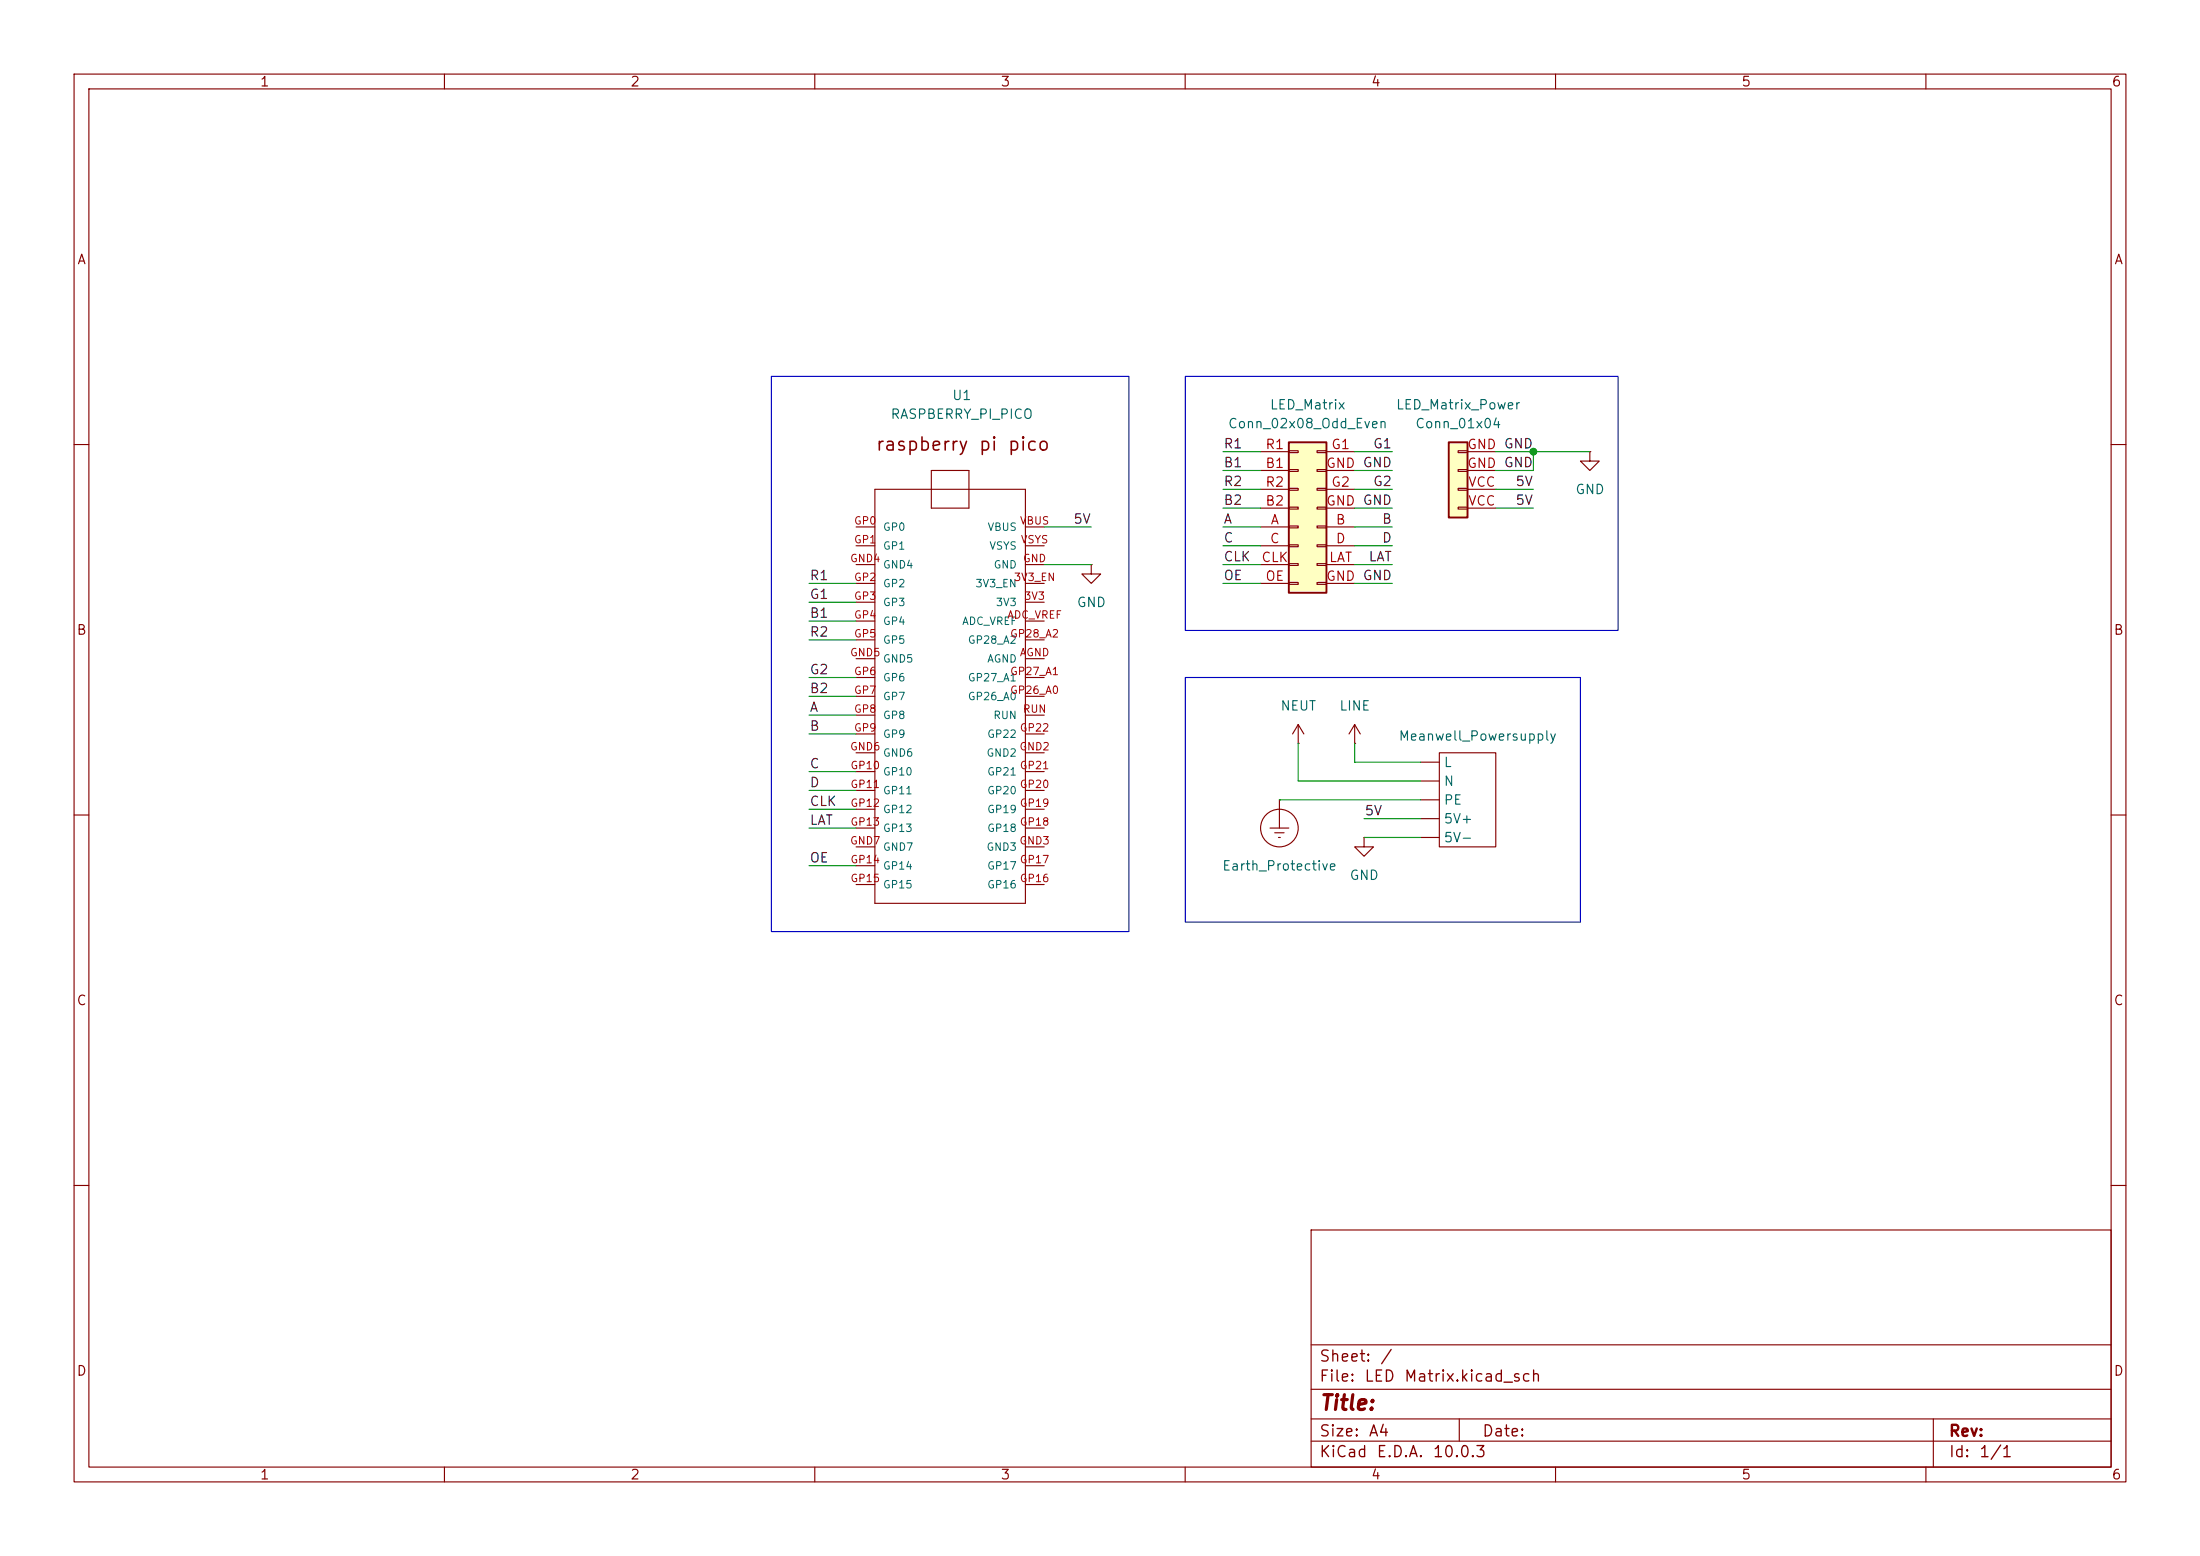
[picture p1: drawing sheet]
<svg xmlns="http://www.w3.org/2000/svg" width="297mm" height="210mm" viewBox="0 0 297 210" stroke-linecap="round" stroke-linejoin="round" font-family="sans-serif">
<g fill="none" stroke="#840000" stroke-width=".15">
<path d="M10 10h277v190h-277zM12 12h273v186h-273zM60 10v2M110 10v2M160 10v2M210 10v2M260 10v2M10 60h2M285 60h2M182.9 97.8l-.8 1.3M182.9 97.8l.7 1.3M182.9 97.8v2.5"/>
<path d="M10 110h2M182.9 100.3h.1M285 110h2M10 160h2M177 166h108v32h-108zM285 160h2M60 198v2M110 198v2M160 198v2M177 194.5h108M177 191.5h108M177 187.5h108"/>
<path d="M177 181.5h108M197 191.5v3M210 198v2M260 198v2M261 191.5v6.5"/>
</g>
<path d="M195.6 59.7h2.5v10.2h-2.5z" fill="#ffffc2"/>
<path d="M195.6 59.7h2.5v10.2h-2.5z" fill="none" stroke="#840000" stroke-width=".25"/>
<path d="M147.3 76.2v1.3h1.3l-1.3 1.2-1.3-1.2h1.3M147.3 76.2h.1M196.8 68.5h1.3v.2h-1.3zM196.8 65.9h1.3v.3h-1.3zM196.8 63.4h1.3v.2h-1.3zM196.8 60.8h1.3v.3h-1.3zM198.1 63.5h3.8M198.1 61h3.8M198.1 68.6h3.8M198.1 66h3.8" fill="none" stroke="#840000" stroke-width=".15"/>
<path d="M174 59.7h5.1v20.3h-5.1z" fill="#ffffc2"/>
<path d="M174 59.7h5.1v20.3h-5.1z" fill="none" stroke="#840000" stroke-width=".25"/>
<g fill="none" stroke="#840000" stroke-width=".15">
<path d="M115.6 71.1h2.5M115.6 73.7h2.5M115.6 76.2h2.5M115.6 78.7h2.5M118.1 66h20.3v55.9h-20.3zM125.7 63.5h5.1v5.1h-5.1zM138.4 71.1h2.6M138.4 73.7h2.6M138.4 76.2h2.6M138.4 78.7h2.6M170.2 71.1h3.8M170.2 63.5h3.8"/>
<path d="M170.2 68.6h3.8M170.2 73.7h3.8M170.2 76.2h3.8M170.2 61h3.8M170.2 66h3.8M170.2 78.7h3.8M174 60.8h1.3v.3h-1.3zM174 63.4h1.3v.2h-1.3zM174 65.9h1.3v.3h-1.3zM174 68.5h1.3v.2h-1.3zM174 71h1.3v.2h-1.3zM174 73.5h1.3v.3h-1.3z"/>
<path d="M174 76.1h1.3v.2h-1.3zM174 78.6h1.3v.3h-1.3zM177.8 60.8h1.3v.3h-1.3zM177.8 63.4h1.3v.2h-1.3zM177.8 65.9h1.3v.3h-1.3zM177.8 68.5h1.3v.2h-1.3zM177.8 71h1.3v.2h-1.3zM177.8 73.5h1.3v.3h-1.3zM177.8 76.1h1.3v.2h-1.3zM177.8 78.6h1.3v.3h-1.3zM179.1 71.1h3.8M179.1 63.5h3.8"/>
<path d="M179.1 68.6h3.8M179.1 73.7h3.8M179.1 76.2h3.8M179.1 61h3.8M179.1 66h3.8M179.1 78.7h3.8M214.6 61v1.2h1.3l-1.3 1.3-1.2-1.3h1.2M214.6 61h.1M115.6 81.3h2.5M115.6 83.8h2.5M115.6 88.9h2.5M115.6 86.4h2.5"/>
<path d="M115.6 91.4h2.5M115.6 94h2.5M115.6 96.5h2.5M115.6 99.1h2.5M138.4 81.3h2.6M138.4 83.8h2.6M138.4 88.9h2.6M138.4 86.4h2.6M138.4 91.4h2.6M138.4 94h2.6M138.4 96.5h2.6M138.4 99.1h2.6"/>
<path d="M175.3 97.8l-.8 1.3M175.3 97.8l.7 1.3M175.3 97.8v2.5M115.6 101.6h2.5M115.6 114.3h2.5M115.6 104.1h2.5M115.6 106.7h2.5M115.6 109.2h2.5M115.6 111.8h2.5M115.6 116.8h2.5M115.6 119.4h2.5M138.4 101.6h2.6"/>
<path d="M138.4 114.3h2.6M138.4 104.1h2.6M138.4 106.7h2.6M138.4 109.2h2.6M138.4 111.8h2.6M138.4 116.8h2.6M138.4 119.4h2.6M171.4 111.8h2.6M172.1 112.4h1.3M172.6 113h.2M172.7 108h.1M172.7 108v3.8"/>
<path d="M175.3 100.3h.1M184.1 113v1.3h1.3l-1.3 1.3-1.2-1.3h1.2M184.1 113h.1M191.8 102.9h2.5M191.8 105.4h2.5M191.8 108h2.5M191.8 110.5h2.5M191.8 113h2.5M194.3 101.6h7.6v12.7h-7.6z"/>
<circle cx="172.7" cy="111.8" r="2.54"/>
</g>
<g fill="none" stroke="#009600" stroke-width=".15">
<path d="M109.2 78.7h6.4M141 71.1h6.3M141 76.2h6.3M165.1 66h5.1M165.1 71.1h5.1M165.1 78.7h5.1M165.1 61h5.1M165.1 63.5h5.1M165.1 73.7h5.1M165.1 68.6h5.1M165.1 76.2h5.1M182.9 66h5.1"/>
<path d="M182.9 71.1h5.1M182.9 78.7h5.1M182.9 61h5.1M182.9 63.5h5.1M182.9 73.7h5.1M182.9 68.6h5.1M182.9 76.2h5.1M201.9 66h5.1M201.9 61h12.7M201.9 68.6h5.1M207 61v2.5h-5.1M109.2 99.1h6.4"/>
<path d="M109.2 96.5h6.4M109.2 91.4h6.4M109.2 83.8h6.4M109.2 81.3h6.4M109.2 86.4h6.4M109.2 94h6.4M109.2 106.7h6.4M109.2 104.1h6.4M109.2 109.2h6.4M109.2 111.8h6.4M109.2 116.8h6.4M172.7 108h19.1"/>
<path d="M175.3 100.3v5.1h16.5M182.9 100.3v2.6h8.9M184.1 113h7.7M184.1 110.5h7.7"/>
</g>
<path d="M104.1 50.8h48.3v74.9h-48.3zM160 50.8h58.4v34.3h-58.4zM160 91.4h53.4v33.1h-53.4z" fill="none" stroke="#0000c2" stroke-width=".15"/>
<circle cx="207" cy="61" r=".46" fill="#009600" stroke="#009600" stroke-width=".14"/>
<text font-size="2" fill="#840000" x="178" y="190.8">Title:</text>
<text font-size="1.8" fill="#840000" x="118.1" y="61.3">raspberry pi pico</text>
<g font-size="1.5" fill="#840000">
<text x="178" y="184.2">Sheet:</text>
<text x="186.2" y="184.2">/</text>
<text x="178" y="186.9">File:</text>
<text x="184.1" y="186.9">LED</text>
<text x="189.5" y="186.9">Matrix.kicad_sch</text>
<text x="178" y="197.1">KiCad</text>
<text x="178" y="194.3">Size:</text>
<text x="184.7" y="194.3">A4</text>
<text x="185.7" y="197.1">E.D.A.</text>
<text x="193.3" y="197.1">10.0.3</text>
<text x="200" y="194.3">Date:</text>
<text x="263" y="194.3">Rev:</text>
<text x="263" y="197.1">Id:</text>
<text x="267.1" y="197.1">1/1</text>
</g>
<g font-size="1.3" fill="#840000">
<text x="35" y="12">1</text>
<text x="85" y="12">2</text>
<text x="135" y="12">3</text>
<text x="185" y="12">4</text>
<text x="235" y="12">5</text>
<text x="285" y="12">6</text>
<text x="10.3" y="36">A</text>
<text x="285.3" y="36">A</text>
<text x="10.3" y="86">B</text>
<text x="285.3" y="86">B</text>
<text x="10.3" y="136">C</text>
<text x="285.3" y="136">C</text>
<text x="10.3" y="186">D</text>
<text x="285.3" y="186">D</text>
<text x="35" y="200">1</text>
<text x="85" y="200">2</text>
<text x="135" y="200">3</text>
<text x="185" y="200">4</text>
<text x="235" y="200">5</text>
<text x="285" y="200">6</text>
</g>
<g font-size="1.3" fill="#006464">
<text x="120.1" y="56.9">RASPBERRY_PI_PICO</text>
<text x="128.5" y="54.3">U1</text>
<text x="165.7" y="58.1">Conn_02x08_Odd_Even</text>
<text x="171.3" y="55.6">LED_Matrix</text>
<text x="188.4" y="55.6">LED_Matrix_Power</text>
<text x="191" y="58.1">Conn_01x04</text>
<text x="212.6" y="67">GND</text>
<text x="145.3" y="82.3">GND</text>
<text x="172.8" y="96.2">NEUT</text>
<text x="180.7" y="96.2">LINE</text>
<text x="188.7" y="100.3">Meanwell_Powersupply</text>
<text x="194.8" y="103.8">L</text>
<text x="194.8" y="106.4">N</text>
<text x="194.8" y="108.9">PE</text>
<text x="194.8" y="111.5">5V+</text>
<text x="164.9" y="117.8">Earth_Protective</text>
<text x="182.1" y="119.1">GND</text>
<text x="194.8" y="114">5V-</text>
</g>
<g font-size="1.3" fill="#0f0f0f">
<text x="165.1" y="63.4">B1</text>
<text x="165.1" y="65.9">R2</text>
<text x="165.1" y="60.8">R1</text>
<text x="185.3" y="60.8">G1</text>
<text x="185.3" y="65.9">G2</text>
<text x="204.5" y="65.9">5V</text>
<text x="144.8" y="71">5V</text>
<text x="165.1" y="68.5">B2</text>
<text x="165.1" y="71">A</text>
<text x="186.5" y="71">B</text>
<text x="204.5" y="68.5">5V</text>
<text x="165.1" y="73.5">C</text>
<text x="165.1" y="76.1">CLK</text>
<text x="184.7" y="76.1">LAT</text>
<text x="186.5" y="73.5">D</text>
<text x="109.2" y="81.2">G1</text>
<text x="109.2" y="78.6">R1</text>
<text x="109.2" y="83.7">B1</text>
<text x="165.1" y="78.6">OE</text>
<text x="109.2" y="86.2">R2</text>
<text x="109.2" y="91.3">G2</text>
<text x="109.2" y="93.9">B2</text>
<text x="109.2" y="98.9">B</text>
<text x="109.2" y="96.4">A</text>
<text x="109.2" y="104">C</text>
<text x="109.2" y="106.6">D</text>
<text x="109.2" y="111.6">LAT</text>
<text x="109.2" y="109.1">CLK</text>
<text x="184.1" y="110.4">5V</text>
<text x="109.2" y="116.7">OE</text>
</g>
<g font-size="1.3" fill="#a90000">
<text x="170.7" y="63.5">B1</text>
<text x="170.7" y="60.9">R1</text>
<text x="178.9" y="63.5">GND GND</text>
<text x="179.6" y="60.9">G1</text>
<text x="198" y="63.5">GND GND</text>
<text x="198" y="60.9">GND GND</text>
<text x="170.7" y="68.6">B2</text>
<text x="170.7" y="66">R2</text>
<text x="171.4" y="71.1">A</text>
<text x="178.9" y="68.6">GND GND</text>
<text x="179.6" y="66">G2</text>
<text x="180.2" y="71.1">B</text>
<text x="198.1" y="68.6">VCC</text>
<text x="198.1" y="66">VCC</text>
<text x="170.2" y="76.2">CLK</text>
<text x="171.3" y="73.6">C</text>
<text x="179.3" y="76.2">LAT</text>
<text x="180.2" y="73.6">D</text>
<text x="170.7" y="78.7">OE</text>
<text x="178.9" y="78.7">GND GND</text>
</g>
<g font-size="1" fill="#a90000">
<text x="115.2" y="71">GP0</text>
<text x="137.6" y="71">VBUS</text>
<text x="114.7" y="76.1">GND4</text>
<text x="115.2" y="73.6">GP1</text>
<text x="137.7" y="73.6">VSYS</text>
<text x="138" y="76.1">GND</text>
<text x="115.2" y="78.7">GP2</text>
<text x="115.2" y="81.2">GP3</text>
<text x="115.2" y="83.7">GP4</text>
<text x="135.9" y="83.7">ADC_VREF</text>
<text x="136.8" y="78.7">3V3_EN</text>
<text x="138.2" y="81.2">3V3</text>
<text x="114.7" y="88.8">GND5</text>
<text x="115.2" y="86.3">GP5</text>
<text x="136.3" y="86.3">GP28_A2</text>
<text x="137.6" y="88.8">AGND</text>
<text x="115.2" y="91.4">GP6</text>
<text x="115.2" y="93.9">GP7</text>
<text x="136.3" y="93.9">GP26_A0</text>
<text x="136.3" y="91.4">GP27_A1</text>
<text x="114.7" y="101.5">GND6</text>
<text x="115.2" y="96.4">GP8</text>
<text x="115.2" y="99">GP9</text>
<text x="137.5" y="101.5">GND2</text>
<text x="137.6" y="99">GP22</text>
<text x="138" y="96.4">RUN</text>
<text x="114.7" y="104.1">GP10</text>
<text x="114.7" y="106.6">GP11</text>
<text x="137.6" y="106.6">GP20</text>
<text x="137.6" y="104.1">GP21</text>
<text x="114.7" y="109.1">GP12</text>
<text x="114.7" y="111.7">GP13</text>
<text x="137.6" y="111.7">GP18</text>
<text x="137.6" y="109.1">GP19</text>
<text x="114.7" y="114.2">GND7</text>
<text x="114.7" y="116.8">GP14</text>
<text x="114.7" y="119.3">GP15</text>
<text x="137.5" y="114.2">GND3</text>
<text x="137.6" y="119.3">GP16</text>
<text x="137.6" y="116.8">GP17</text>
</g>
<g font-size="1" fill="#006464">
<text x="119.1" y="71.9">GP0</text>
<text x="133.2" y="71.9">VBUS</text>
<text x="119.1" y="77">GND4</text>
<text x="119.1" y="74.4">GP1</text>
<text x="133.5" y="74.4">VSYS</text>
<text x="134.1" y="77">GND</text>
<text x="119.1" y="79.5">GP2</text>
<text x="119.1" y="82.1">GP3</text>
<text x="131.6" y="79.5">3V3_EN</text>
<text x="134.4" y="82.1">3V3</text>
<text x="119.1" y="89.7">GND5</text>
<text x="119.1" y="84.6">GP4</text>
<text x="119.1" y="87.1">GP5</text>
<text x="129.8" y="84.6">ADC_VREF</text>
<text x="130.6" y="87.1">GP28_A2</text>
<text x="133.2" y="89.7">AGND</text>
<text x="119.1" y="92.2">GP6</text>
<text x="119.1" y="94.8">GP7</text>
<text x="130.6" y="94.8">GP26_A0</text>
<text x="130.6" y="92.2">GP27_A1</text>
<text x="119.1" y="97.3">GP8</text>
<text x="119.1" y="99.8">GP9</text>
<text x="133.2" y="99.8">GP22</text>
<text x="134" y="97.3">RUN</text>
<text x="119.1" y="102.4">GND6</text>
<text x="119.1" y="104.9">GP10</text>
<text x="119.1" y="107.5">GP11</text>
<text x="133.1" y="102.4">GND2</text>
<text x="133.2" y="107.5">GP20</text>
<text x="133.2" y="104.9">GP21</text>
<text x="119.1" y="110">GP12</text>
<text x="119.1" y="112.5">GP13</text>
<text x="133.2" y="112.5">GP18</text>
<text x="133.2" y="110">GP19</text>
<text x="119.1" y="115.1">GND7</text>
<text x="119.1" y="117.6">GP14</text>
<text x="133.1" y="115.1">GND3</text>
<text x="133.2" y="117.6">GP17</text>
<text x="119.1" y="120.2">GP15</text>
<text x="133.2" y="120.2">GP16</text>
</g>
</svg>
